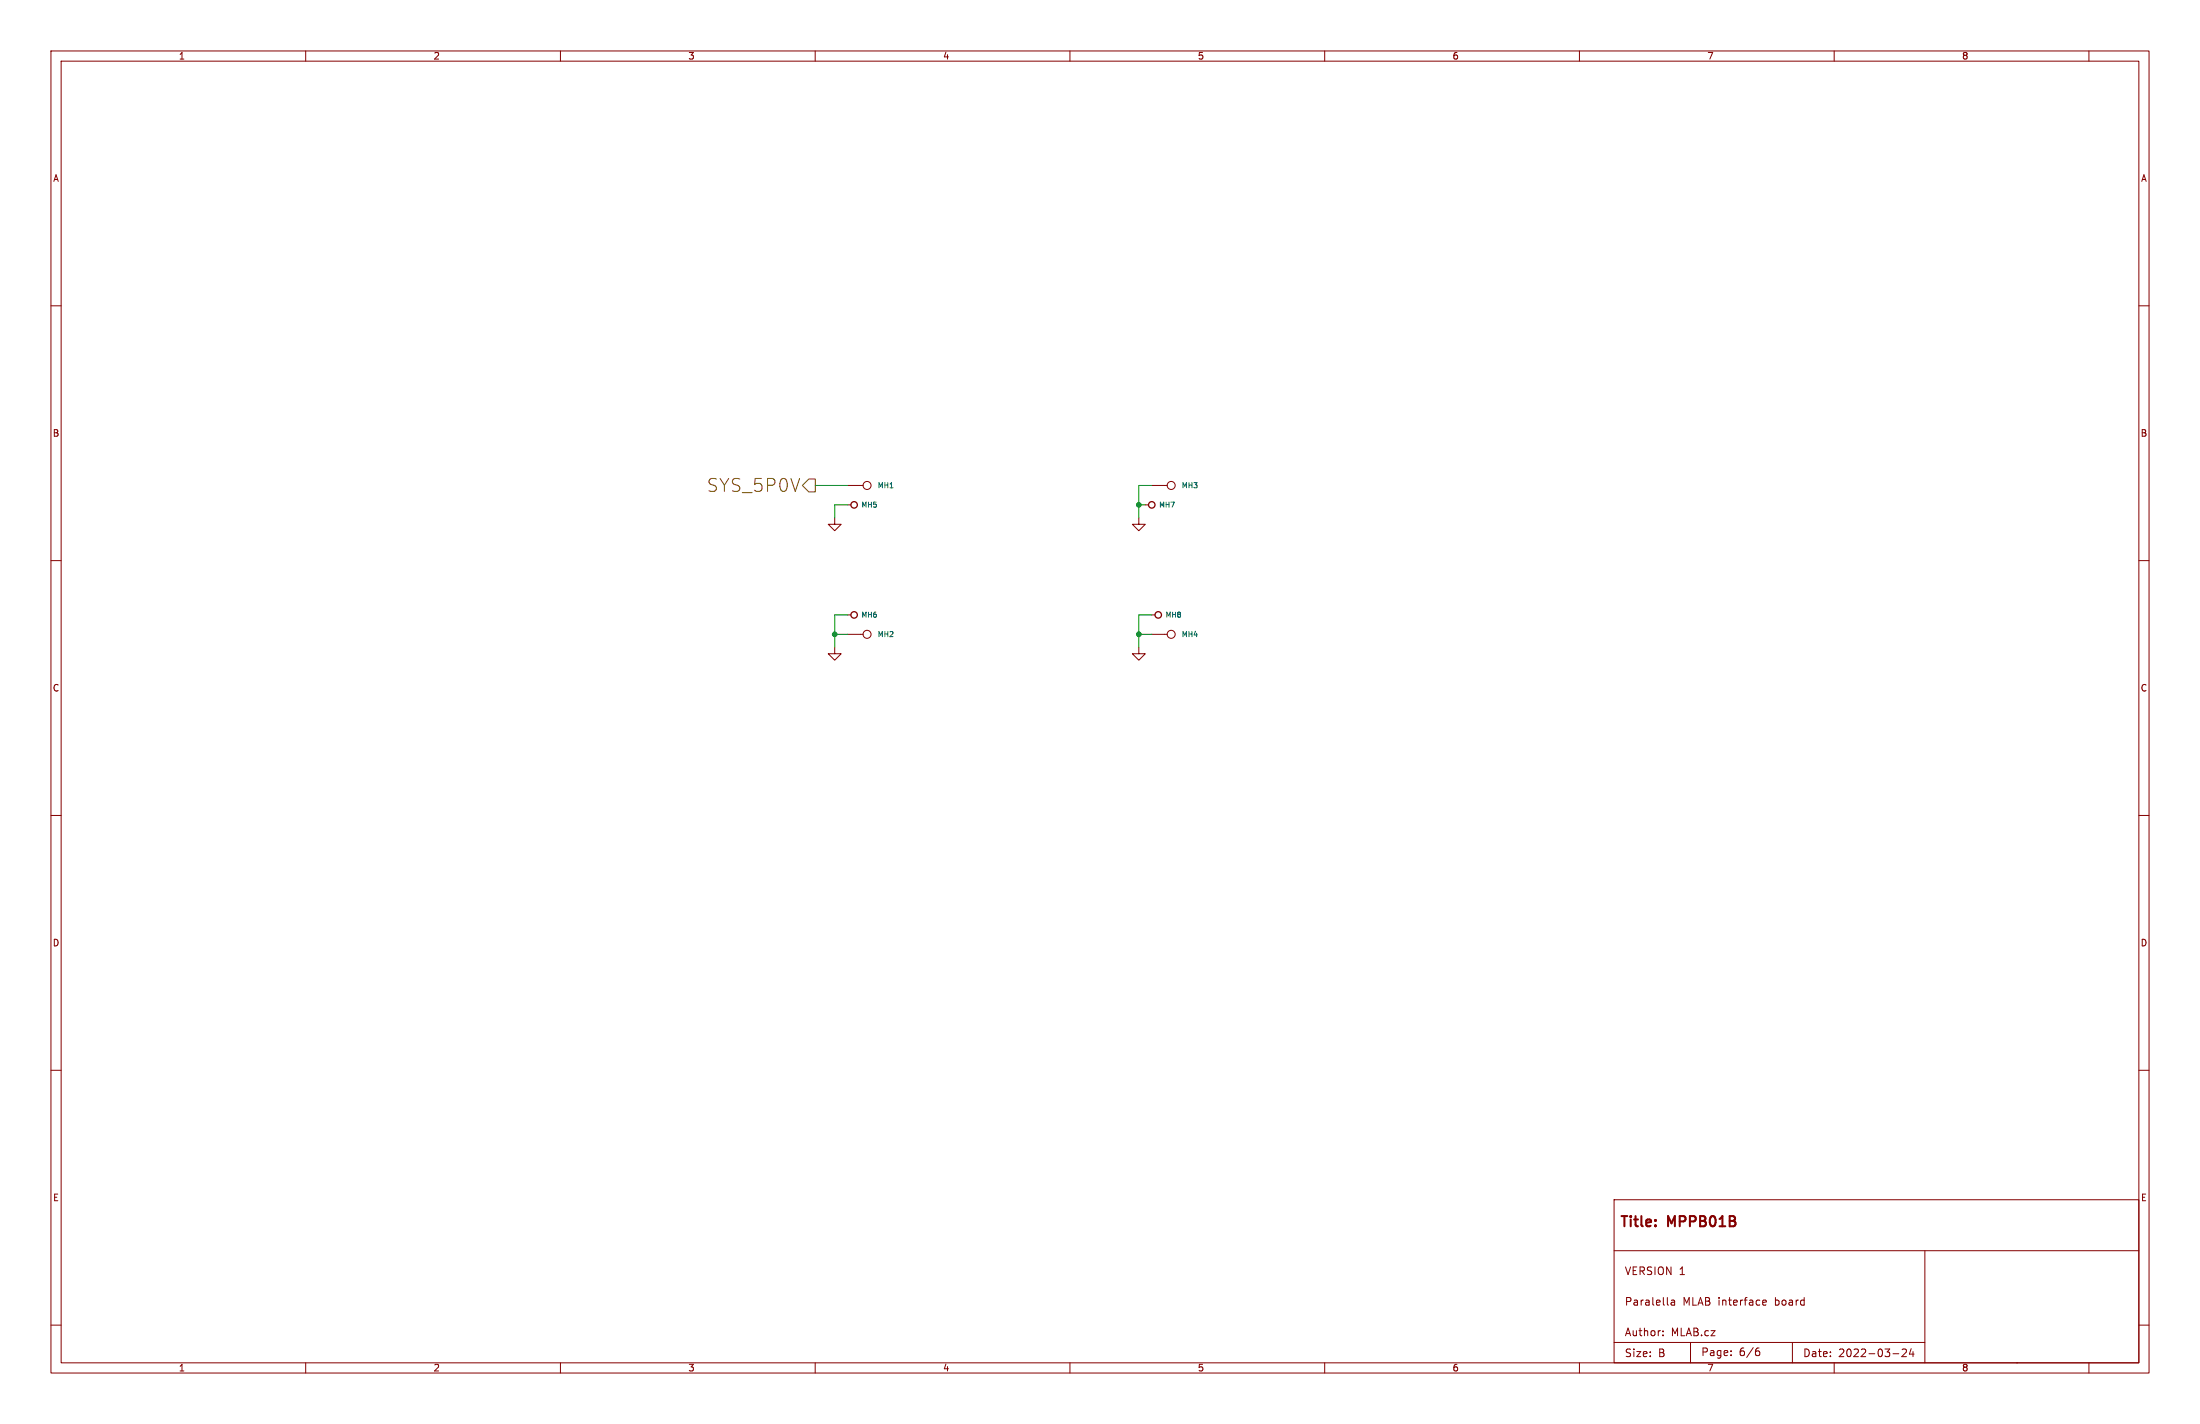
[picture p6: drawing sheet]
<svg xmlns="http://www.w3.org/2000/svg" width="432mm" height="279mm" viewBox="0 0 432 279" stroke-linecap="round" stroke-linejoin="round" font-family="sans-serif">
<g fill="none" stroke="#840000" stroke-width=".2">
<path d="M10 10h411.8v259.4h-411.8zM12 12h407.8v255.4h-407.8zM60 10v2M110 10v2M160 10v2M210 10v2M260 10v2M310 10v2M360 10v2M410 10v2M10 60h2M419.8 60h2"/>
<path d="M166.4 99.1h.6M166.4 95.3h3M224.8 99.1h.6M226.1 95.3h3M10 110h2M163.8 101.6v1.3h1.3l-1.3 1.2-1.2-1.2h1.2M223.5 101.6v1.3h1.3l-1.3 1.2-1.3-1.2h1.3M419.8 110h2M163.8 127v1.3h1.3l-1.3 1.2-1.2-1.2h1.2M166.4 120.7h.6M166.4 124.5h3M223.5 127v1.3h1.3l-1.3 1.2-1.3-1.2h1.3"/>
<path d="M226.1 120.7h.6M226.1 124.5h3M10 160h2M419.8 160h2M10 210h2M419.8 210h2M316.8 235.4h103v32h-103zM10 260h2M316.8 245.4h103M328 255.2h.6l.1 .9M328.7 255.4l-.5 .1-.2 .2 .2 .4 .5-.1M346 255.6l.7-.2-.1-.2-.4-.1-.2 .2v.7h.6"/>
<path d="M377.8 245.4v22M419.8 260h2M60 267.4v2M110 267.4v2M160 267.4v2M210 267.4v2M260 267.4v2M310 267.4v2M316.8 263.4h61M326.4 261.9v.2M326.4 261.2v.1M331.8 263.4v4"/>
<path d="M339.8 265.8v.2M339.8 265.1v.1M344.7 265.1h.4l.3 .2-.1 .6h-.6M345.3 264.5l-.5 .1M351.8 263.4v4M360 267.4v2M371.5 265.6h1.2M373.3 264.8l.6-.1 .2 .1 .1 .3-.9 1.1h.9M375.1 264.6l-.3 1.1h.9M375.5 265.2v1M395.8 267.4h.1M410 267.4v2"/>
<circle cx="170.2" cy="95.2" r=".79"/>
<circle cx="229.9" cy="95.2" r=".79"/>
<circle cx="170.2" cy="124.5" r=".79"/>
<circle cx="229.9" cy="124.5" r=".79"/>
</g>
<g fill="none" stroke="#840000" stroke-width=".25">
<circle cx="167.6" cy="99.1" r=".63"/>
<circle cx="226.1" cy="99.1" r=".63"/>
<circle cx="167.6" cy="120.6" r=".63"/>
<circle cx="227.3" cy="120.6" r=".63"/>
</g>
<path d="M157.5 95.3l1.2-1.3h1.3v2.5h-1.3z" fill="none" stroke="#725600" stroke-width=".2"/>
<path d="M160 95.3h6.4M166.4 99.1h-2.6v2.5M223.5 99.1h1.3M226.1 95.3h-2.6v6.3M163.8 124.5h2.6M166.4 120.7h-2.6v6.3M223.5 124.5h2.6M226.1 120.7h-2.6v6.3" fill="none" stroke="#009600" stroke-width=".2"/>
<g fill="#009600" stroke="#009600" stroke-width=".2">
<circle cx="223.5" cy="99.1" r=".46"/>
<circle cx="223.5" cy="124.5" r=".46"/>
<circle cx="163.8" cy="124.5" r=".46"/>
</g>
<text font-size="3.5" fill="#725600" x="138.9" y="96.7">SYS_5P0V</text>
<g font-size="2.8" fill="#840000">
<text x="317.8" y="241.2">Title:</text>
<text x="327.3" y="241.2">MPPB01B</text>
</g>
<g font-size="2.1" fill="#840000">
<text x="318.8" y="250.3">VERSION 1</text>
<text x="318.8" y="256.3">Paralella</text>
<text x="330.2" y="256.3">MLAB interface</text>
<text x="348.3" y="256.3">board</text>
<text x="318.8" y="262.3">Author:</text>
<text x="327.9" y="262.3">MLAB.cz</text>
<text x="318.8" y="266.4">Size:</text>
<text x="325.4" y="266.4">B</text>
<text x="333.8" y="266.2">Page:</text>
<text x="341.2" y="266.2">6/6</text>
<text x="353.8" y="266.4">Date:</text>
<text x="360.7" y="266.4">2022-03-24</text>
</g>
<g font-size="1.8" fill="#840000">
<text x="35" y="11.8">1</text>
<text x="85" y="11.8">2</text>
<text x="135" y="11.8">3</text>
<text x="185" y="11.8">4</text>
<text x="235" y="11.8">5</text>
<text x="285" y="11.8">6</text>
<text x="335" y="11.8">7</text>
<text x="385" y="11.8">8</text>
<text x="10.4" y="35.8">A</text>
<text x="420.2" y="35.8">A</text>
<text x="10.3" y="85.8">B</text>
<text x="420.1" y="85.8">B</text>
<text x="10.3" y="135.8">C</text>
<text x="420.1" y="135.8">C</text>
<text x="10.3" y="185.8">D</text>
<text x="420.1" y="185.8">D</text>
<text x="10.4" y="235.8">E</text>
<text x="420.2" y="235.8">E</text>
<text x="35" y="269.2">1</text>
<text x="85" y="269.2">2</text>
<text x="135" y="269.2">3</text>
<text x="185" y="269.2">4</text>
<text x="235" y="269.2">5</text>
<text x="285" y="269.2">6</text>
<text x="335" y="269.2">7</text>
<text x="385" y="269.2">8</text>
</g>
<g font-size="1.4" fill="#006464">
<text x="172.2" y="95.9">MH1</text>
<text x="231.9" y="95.9">MH3</text>
<text x="169" y="99.7">MH5</text>
<text x="227.4" y="99.7">MH7</text>
<text x="169" y="121.3">MH6</text>
<text x="172.2" y="125.2">MH2</text>
<text x="228.7" y="121.3">MH8</text>
<text x="231.9" y="125.2">MH4</text>
</g>
</svg>
